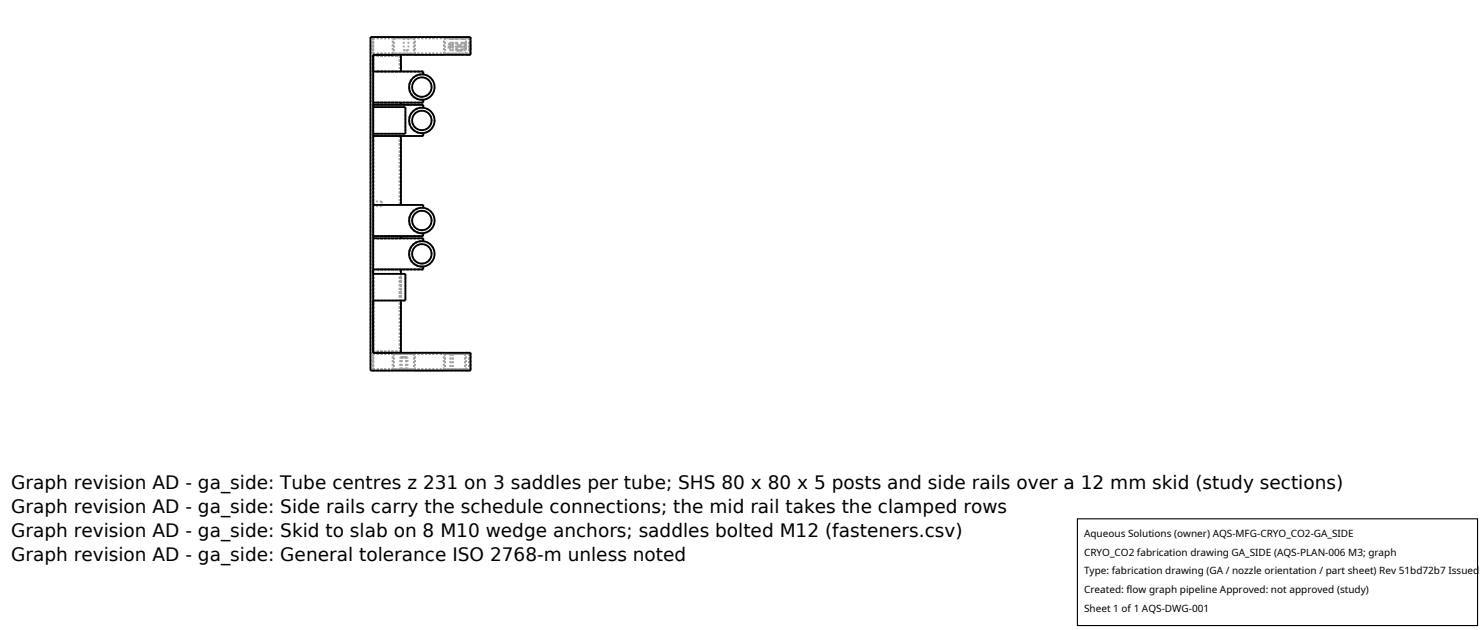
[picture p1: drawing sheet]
<svg xmlns="http://www.w3.org/2000/svg" width="212mm" height="90mm" viewBox="0 0 212 90" stroke-linecap="round" stroke-linejoin="round" font-family="sans-serif">
<g fill="none" stroke="#a0a0a0" stroke-width=".26" stroke-dasharray=".3 .3" stroke-linecap="butt">
<path d="M52.9 5.3h14.3M52.9 5.3v47.6M53.3 7.8v42.6M53.3 7.8h13.9M53.3 5.3h2.8M53.3 5.3v2.5M53.3 15.3v3.8M53.3 7.8v2.4M53.3 10.2v4.5M53.3 14.7v.3M53.3 15v4.4M53.3 19.4v9.9"/>
<path d="M53.3 7.8h2.8M53.3 15.3h4.6M53.3 19.1h4.6M53.3 10.2h4M53.3 10.2h7.1M53.3 14.7h7.1M53.3 14.7h4M53.3 15h4M53.3 15h7.1M53.3 19.4h7.1M53.3 19.4h4M53.3 8v2.2"/>
<path d="M53.3 10.2h3.8M53.3 8h3.8M53.3 15h3.8M53.3 14.7h3.8M53.3 19.4h3.8M53.3 5.5v2.2M53.3 5.5h13.7M53.3 7.7h13.7M56.1 7.8h1.2M56.1 5.3v2.5M56.3 5.5h2.8M56.3 5.5v2.2"/>
<path d="M56.3 7.7h2.8M57.1 8v2.2M57.1 14.7v.3M57.1 19.4v9.9M57.3 7.8v2.4M57.3 14.7v.3M57.3 19.4v9.9M57.7 5.5h.6M57.7 7.2h.3M57.7 5.5v1.7M57.9 15.3v3.8M58 5.5h-.3"/>
<path d="M58 7.2h.3M58.3 5.5h-.3M58.3 7.2h-.6M58.3 5.5v1.7M59.1 5.5v2.2M59.3 5.3h4.1M59.3 7.8h4.1M59.3 5.3v2.5M60.3 14.3l-.8-.2-.6-.4-.3-.6-.2-.7 .2-.8 .5-.5 .6-.4 .7-.1M60.3 19l-.8-.1-.6-.4-.3-.6-.2-.8 .2-.7 .5-.6 .6-.3 .7-.1M60.3 14.3l.6-.2 .6-.4 .4-.5 .2-.7-.2-.7-.4-.6-.6-.4-.6-.2-.7 .1-.6 .4-.4 .6-.2 .7 .1 .7 .4 .6 .6 .4 .8 .2M60.3 19l.6-.1 .6-.4 .4-.6 .2-.7-.2-.7-.4-.6-.6-.4-.6-.1-.7 .1-.6 .4-.4 .6-.2 .6 .1 .7 .4 .6 .6 .5 .8 .1"/>
<path d="M60.3 13.8l-.6-.1-.5-.3-.3-.5v-.5l.1-.5 .3-.4 .4-.3 .6-.2 .5 .2 .4 .3 .3 .4 .1 .6-.1 .5-.3 .4-.4 .3-.5 .1M60.3 18.6l-.6-.1-.5-.3-.3-.5v-.5l.1-.5 .3-.5 .4-.3 .6-.1 .5 .1 .4 .3 .3 .5 .1 .5-.1 .5-.3 .5-.4 .3-.5 .1M60.4 10.2v.4M60.4 14.2l-.1 .1M60.4 14.2v.5M60.4 15v.4M60.4 19h-.1M60.4 19v.4M63.4 5.3v2.5M63.6 5.5h.7M63.6 7.7h.7M63.6 5.5v2.2"/>
<path d="M64.1 6.6v.3M64.1 6.9v-.7M64.1 6.2v.4M64.3 5.5v2.2M64.3 6.6v-.4M64.3 6.2v.7M64.3 6.9v-.3M64.3 6.2h-.2M64.3 6.9h-.2M64.7 5.5h1.7M64.7 7.7h1.7M64.7 5.5v2.2"/>
<path d="M64.7 6.6v-.4M64.7 6.2v.7M64.7 6.9v-.3M65.1 5.5h1.1M65.1 7.2h.5M65.1 5.5v1.7M65.3 5.5h.7M65.3 7.2h.3M65.3 6.2l.3 .4M65.3 6.9l.3-.3M65.3 5.5v1.7M65.3 5.5v.7"/>
<path d="M65.3 6.2h-.6M65.3 6.9h-.6M65.3 6.9v.3M65.6 5.5h-.3M65.6 5.5h-.5M65.6 7.2h.4M65.6 6.6l-.3-.4M65.6 6.6l.4-.4M65.6 7.2h.6M65.6 6.6l-.3 .3M65.6 6.6l.4 .3M66 5.5h-.4"/>
<path d="M66 7.2h-.7M66 6.2l-.4 .4M66 6.9l-.4-.3M66 5.5v1.7M66 5.5v.7M66 6.9v.3M66.2 5.5h-.6M66.2 7.2h-1.1M66.2 5.5v1.7M66.4 5.5v2.2M66.4 6.6v-.4M66.4 6.2v.7"/>
<path d="M66.4 6.9v-.3M66.4 6.2h-.4M66.4 6.9h-.4M66.6 5.3h.6M66.6 7.8h.6M66.6 5.3v2.5M66.6 6.6v-.4M66.6 6.2v.7M66.6 6.9v-.3M67 5.5v2.2M67.2 5.3v2.5M67.2 6.6v.3"/>
<path d="M67.2 6.9v-.7M67.2 6.2v.4M67.2 6.2h-.6M67.2 6.9h-.6M53.3 29.1v-.3M53.3 28.8v.6M53.3 29.4v-.3M53.3 29.3v4.4M53.3 33.7v.3M53.3 34v4.5M53.3 38.5v11.9M53.3 39.1v3.8"/>
<path d="M53.3 38.5h4M53.3 29.3h4M53.3 29.3h7.1M53.3 33.7h7.1M53.3 33.7h4M53.3 34h4M53.3 34h7.1M53.3 38.5h7.1M53.3 39.1h4.6M53.3 29.3h3.8M53.3 34h3.8M53.3 33.7h3.8"/>
<path d="M53.3 38.5v11.7M53.3 38.5h3.8M54.5 29.1v.3M54.5 29.4v-.6M54.5 28.8v.3M54.5 28.8h-1.2M54.5 29.4h-1.2M57.1 33.7v.3M57.1 38.5v11.7M57.3 38.5v11.9M57.3 39.1v3.8M57.3 33.7v.3"/>
<path d="M57.9 39.1v3.8M60.3 33.3l-.8-.2-.6-.4-.3-.5-.2-.8 .2-.7 .5-.6 .6-.3 .7-.1M60.3 38.1l-.8-.2-.6-.4-.3-.6-.2-.7 .2-.8 .5-.5 .6-.4 .7-.1M60.3 33.3l.6-.1 .6-.4 .4-.6 .2-.7-.2-.7-.4-.6-.6-.4-.6-.1-.7 .1-.6 .4-.4 .6-.2 .6 .1 .7 .4 .6 .6 .4 .8 .2M60.3 38.1l.6-.2 .6-.4 .4-.5 .2-.7-.2-.7-.4-.6-.6-.4-.6-.2-.7 .2-.6 .3-.4 .6-.2 .7 .1 .7 .4 .6 .6 .4 .8 .2M60.3 32.9l-.6-.1-.5-.4-.3-.5v-.4l.1-.5 .3-.5 .4-.3 .6-.1 .5 .1 .4 .3 .3 .5 .1 .5-.1 .5-.3 .5-.4 .3-.5 .1M60.3 37.6l-.6-.1-.5-.3-.3-.5v-.5l.1-.5 .3-.4 .4-.3 .6-.1 .5 .1 .4 .3 .3 .5 .1 .5-.1 .5-.3 .4-.4 .3-.5 .1M60.4 29.3v.4M60.4 33.3h-.1M60.4 33.3v.4M60.4 34v.4M60.4 38.1h-.1"/>
<path d="M60.4 38.1v.4M53.3 50.4h13.9M53.3 52.9h2.8M53.3 50.4h2.8M53.3 50.4v2.5M53.3 42.9h4.6M53.3 50.2h3.8M53.3 50.5v2.3M53.3 50.5h13.7M53.3 52.8h13.7M56.1 50.4h1.2M56.1 50.4v2.5"/>
<path d="M56.3 52.8h2.8M56.3 50.5v2.3M56.3 50.5h2.8M57.1 52.8h.6M57.1 51h1.1M57.1 52.8v-1.8M57.3 52.8h.4M57.3 51h.7M57.3 52.8v-1.8M57.7 52.8h.3M57.7 52.8h.5M57.7 51h-.4"/>
<path d="M57.7 51h-.6M58 52.8h-.7M58 51h-.3M58 52.8v-1.8M58.2 52.8h-1.1M58.2 51h-.5M58.2 52.8v-1.8M59.1 50.5v2.3M59.3 52.9h4.1M59.3 50.4h4.1M59.3 50.4v2.5M63.4 50.4v2.5"/>
<path d="M63.6 50.5h.7M63.6 52.8h.7M63.6 50.5v2.3M64.3 50.5v2.3M64.7 50.5v2.3M64.7 50.5h1.7M64.7 52.8h1.7M66.4 50.5v2.3M66.6 52.9h.6M66.6 50.4h.6M66.6 50.4v2.5M67 50.5v2.3"/>
<path d="M67.2 52.9h-14.3M67.2 50.4v2.5"/>
</g>
<g fill="none" stroke="#000" stroke-width=".26">
<path d="M52.9 5.3h14.3v2.5h-13.9v42.6h13.9v2.5h-14.3zM53.3 15.3h4.6v3.8h-4.6M53.3 10.2h7.1v.4M53.3 15h7.1v.4M57.3 7.8v2.4M57.3 14.7v.3M57.3 19.4v9.9M60.4 14.2v.5h-7.1M60.4 19v.4h-7.1M53.3 39.1h4.6v3.8h-4.6M53.3 29.3h7.1v.4M53.3 34h7.1v.4"/>
<path d="M57.3 33.7v.3M57.3 38.5v.6M60.4 33.3v.4h-7.1M60.4 38.1v.4h-7.1M57.3 42.9v7.5"/>
<circle cx="60.3" cy="12.4" r="1.81"/>
<circle cx="60.3" cy="17.2" r="1.81"/>
<circle cx="60.3" cy="12.4" r="1.39"/>
<circle cx="60.3" cy="17.2" r="1.39"/>
<circle cx="60.3" cy="36.2" r="1.81"/>
<circle cx="60.3" cy="31.5" r="1.81"/>
<circle cx="60.3" cy="36.2" r="1.39"/>
<circle cx="60.3" cy="31.5" r="1.39"/>
</g>
<path d="M153.9 74.1h57.1v15.2h-57.1z" fill="#fff" stroke="#000" stroke-width=".16"/>
<g font-size="2.6">
<text x="1.6" y="69.8">Graph revision AD - ga_side: Tube centres z 231 on 3 saddles per tube; SHS 80 x 80 x 5 posts and side rails over a 12 mm skid (study sections)</text>
<text x="1.6" y="73.3">Graph revision AD - ga_side: Side rails carry the schedule connections; the mid rail takes the clamped rows</text>
<text x="1.6" y="76.7">Graph revision AD - ga_side: Skid to slab on 8 M10 wedge anchors; saddles bolted M12 (fasteners.csv)</text>
<text x="1.6" y="80.2">Graph revision AD - ga_side: General tolerance ISO 2768-m unless noted</text>
</g>
<g font-size="1.4">
<text x="154.8" y="76.6">Aqueous Solutions (owner) AQS-MFG-CRYO_CO2-GA_SIDE</text>
<text x="154.8" y="79.3">CRYO_CO2 fabrication drawing GA_SIDE (AQS-PLAN-006 M3; graph</text>
<text x="154.8" y="82">Type: fabrication drawing (GA / nozzle orientation / part sheet) Rev 51bd72b7 Issued</text>
<text x="154.8" y="84.7">Created: flow graph pipeline Approved: not approved (study)</text>
<text x="154.8" y="87.4">Sheet 1 of 1 AQS-DWG-001</text>
</g>
</svg>
